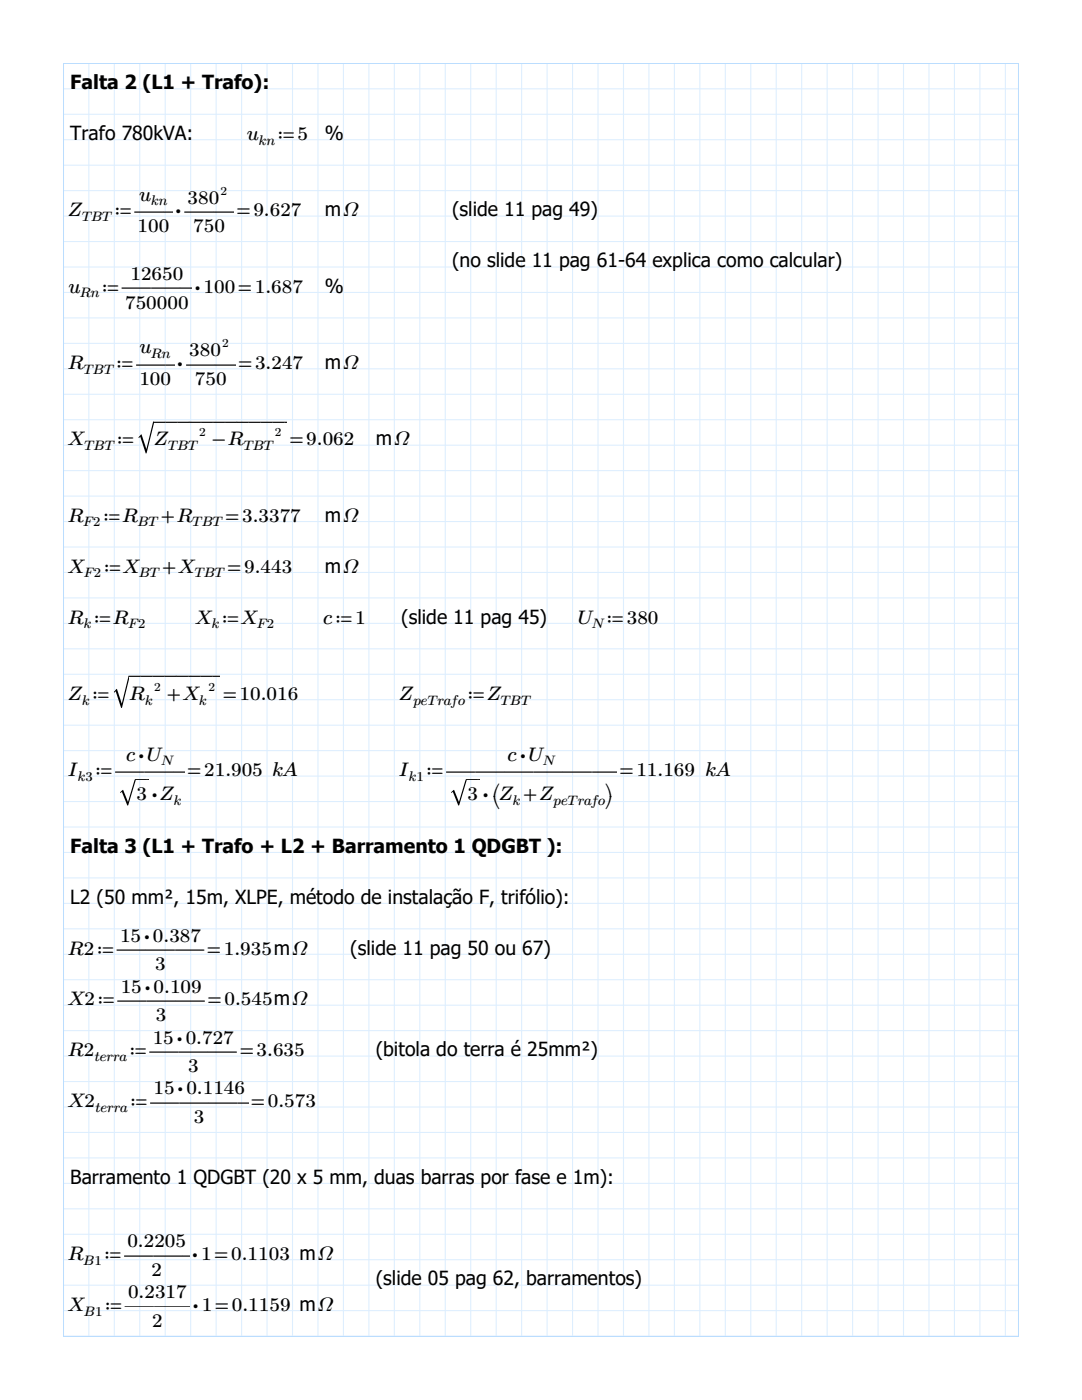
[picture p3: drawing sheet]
<svg xmlns="http://www.w3.org/2000/svg" width="216mm" height="279mm" viewBox="0 0 216 279" stroke-linecap="round" stroke-linejoin="round" font-family="sans-serif">
<g fill="none" stroke="#ddeefe" stroke-width=".21">
<path d="M12.6 17.7h190.7M17.7 12.6v254.2M22.8 12.6v254.2M27.9 12.6v254.2M33 12.6v254.2M38 12.6v254.2M43.1 12.6v254.2M48.2 12.6v254.2M53.3 12.6v254.2M58.4 12.6v254.2M63.4 12.6v254.2M68.5 12.6v254.2"/>
<path d="M73.6 12.6v254.2M78.7 12.6v254.2M83.8 12.6v254.2M88.8 12.6v254.2M93.9 12.6v254.2M99 12.6v254.2M104.1 12.6v254.2M109.2 12.6v254.2M114.2 12.6v254.2M119.3 12.6v254.2M124.4 12.6v254.2M129.5 12.6v254.2"/>
<path d="M134.6 12.6v254.2M139.6 12.6v254.2M144.7 12.6v254.2M149.8 12.6v254.2M154.9 12.6v254.2M160 12.6v254.2M165 12.6v254.2M170.1 12.6v254.2M175.2 12.6v254.2M180.3 12.6v254.2M185.4 12.6v254.2M190.4 12.6v254.2"/>
<path d="M195.5 12.6v254.2M200.6 12.6v254.2M12.6 22.8h190.7M12.6 27.9h190.7M12.6 33h190.7M12.6 38h190.7M12.6 43.1h190.7M12.6 48.2h190.7M12.6 53.3h190.7M12.6 58.4h190.7M12.6 68.5h190.7M12.6 73.6h190.7"/>
<path d="M12.6 78.7h190.7M12.6 63.4h190.7M12.6 83.8h190.7M12.6 93.9h190.7M12.6 99h190.7M12.6 88.8h190.7M12.6 104.1h190.7M12.6 109.2h190.7M12.6 119.3h190.7M12.6 114.2h190.7M12.6 124.4h190.7M12.6 129.5h190.7"/>
<path d="M12.6 134.6h190.7M12.6 139.6h190.7M12.6 144.7h190.7M12.6 149.8h190.7M12.6 154.9h190.7M12.6 160h190.7M12.6 170.1h190.7M12.6 175.2h190.7M12.6 165h190.7M12.6 180.3h190.7M12.6 185.4h190.7M12.6 195.5h190.7"/>
<path d="M12.6 190.4h190.7M12.6 200.6h190.7M12.6 205.7h190.7M12.6 210.8h190.7M12.6 215.8h190.7M12.6 220.9h190.7M12.6 226h190.7M12.6 231.1h190.7M12.6 236.2h190.7M12.6 246.3h190.7M12.6 251.4h190.7M12.6 256.5h190.7"/>
<path d="M12.6 241.2h190.7M12.6 261.6h190.7M12.6 266.6h190.7"/>
</g>
<path d="M12.7 12.7h190.5v254h-190.5z" fill="none" stroke="#bbddfe" stroke-width=".2"/>
<path d="M30.6 84.2h.1l-1.4 6.1-.2 .2-1.1-3.3-.3 .2-.1-.1 .6-.6 1 2.9zM25.6 135h.2l-1.4 6.1-.2 .2-1.1-3.3-.3 .2-.1-.1 .6-.6 1 2.9zM24 158l.6-.3 .9 2.4 1.4-4.5h.1l-1.4 5.1h-.2l-1.1-2.7-.3 .2zM90.1 158l.5-.3 1 2.4 1.3-4.5h.2l-1.5 5.1h-.2l-1-2.7-.3 .2z" fill="#000"/>
<g font-size="3.9">
<text x="14" y="17.8">Falta 2 (L1 + Trafo):</text>
<text x="14" y="27.9">Trafo 780kVA:</text>
<text x="49.3" y="27.9">u</text>
<text x="55.4" y="27.9">≔</text>
<text x="59.4" y="27.9">5</text>
<text x="64.8" y="27.9">%</text>
<text x="27.8" y="40">u</text>
<text x="37.4" y="40.6">380</text>
<text x="13.8" y="43.2">Z</text>
<text x="22.9" y="43.2">≔――</text>
<text x="27.5" y="46.3">100</text>
<text x="35" y="43.2">⋅――=9.627</text>
<text x="38.5" y="46.3">750</text>
<text x="64.8" y="43.2">m</text>
<text x="68.6" y="43.2">Ω</text>
<text x="90.2" y="43.2">(slide 11 pag 49)</text>
<text x="90.2" y="53.3">(no slide 11 pag 61-64 explica como calcular)</text>
<text x="13.8" y="58.4">u</text>
<text x="20.4" y="58.4">≔</text>
<text x="24.3" y="58.5">―――</text>
<text x="26" y="55.9">12650</text>
<text x="38.8" y="58.4">⋅100=1.687</text>
<text x="64.8" y="58.4">%</text>
<text x="25" y="61.6">750000</text>
<text x="27.9" y="70.5">u</text>
<text x="37.8" y="71.1">380</text>
<text x="13.8" y="73.7">R</text>
<text x="23.2" y="73.7">≔―</text>
<text x="27.8" y="76.8">100</text>
<text x="33" y="73.8">―</text>
<text x="35.3" y="73.7">⋅――=3.247</text>
<text x="38.9" y="76.8">750</text>
<text x="64.8" y="73.7">m</text>
<text x="68.6" y="73.7">Ω</text>
<text x="13.8" y="88.9">X</text>
<text x="23.4" y="88.9">≔</text>
<text x="30.6" y="87.5">‾</text>
<text x="30.9" y="88.9">Z</text>
<text x="33" y="87.5">‾‾‾‾‾‾‾‾‾</text>
<text x="42.3" y="88.9">-R</text>
<text x="54.4" y="87.5">‾‾</text>
<text x="57.7" y="88.9">=9.062</text>
<text x="75" y="88.9">m</text>
<text x="78.8" y="88.9">Ω</text>
<text x="13.8" y="104.1">R</text>
<text x="20.6" y="104.1">≔R</text>
<text x="32.1" y="104.1">+R</text>
<text x="44.9" y="104.1">=</text>
<text x="48.3" y="104.1">3.3377</text>
<text x="64.8" y="104.1">m</text>
<text x="68.6" y="104.1">Ω</text>
<text x="13.8" y="114.3">X</text>
<text x="20.8" y="114.3">≔X</text>
<text x="32.4" y="114.3">+X</text>
<text x="45.4" y="114.3">=</text>
<text x="48.7" y="114.3">9.443</text>
<text x="64.8" y="114.3">m</text>
<text x="68.6" y="114.3">Ω</text>
<text x="13.8" y="124.5">R</text>
<text x="18.8" y="124.5">≔R</text>
<text x="39.2" y="124.5">X</text>
<text x="44.3" y="124.5">≔</text>
<text x="48.3" y="124.5">X</text>
<text x="64.6" y="124.5">c≔1</text>
<text x="80.1" y="124.5">(slide 11 pag 45)</text>
<text x="115.4" y="124.5">U</text>
<text x="121.1" y="124.5">≔</text>
<text x="125.1" y="124.5">380</text>
<text x="13.8" y="139.7">Z</text>
<text x="18.5" y="139.7">≔</text>
<text x="25.7" y="138.3">‾</text>
<text x="26" y="139.7">R</text>
<text x="28.1" y="138.3">‾‾‾‾‾‾‾</text>
<text x="33.3" y="139.7">+X</text>
<text x="44.4" y="139.7">=10.016</text>
<text x="79.8" y="139.7">Z</text>
<text x="93.4" y="139.7">≔Z</text>
<text x="13.8" y="154.9">I</text>
<text x="19.1" y="154.9">≔</text>
<text x="23" y="155.1">―</text>
<text x="25.2" y="151.8">c⋅</text>
<text x="28.8" y="155.1">――21.905</text>
<text x="29.4" y="151.8">U</text>
<text x="37.4" y="154.9">=</text>
<text x="54.4" y="154.9">kA</text>
<text x="79.8" y="154.9">I</text>
<text x="85.1" y="154.9">≔</text>
<text x="89" y="155.1">―</text>
<text x="94.9" y="155.1">―――――=11.169</text>
<text x="101.4" y="151.8">c⋅</text>
<text x="105.5" y="151.8">U</text>
<text x="140.8" y="154.9">kA</text>
<text x="27" y="158.9">‾ ⋅</text>
<text x="27.2" y="159.8">3‾Z</text>
<text x="93" y="158.9">‾ ⋅</text>
<text x="93.3" y="159.8">3‾⎛⎝</text>
<text x="99.7" y="159.8">Z</text>
<text x="104.4" y="159.8">+Z</text>
<text x="120.8" y="159.3">⎞</text>
<text x="120.8" y="160.7">⎠</text>
<text x="14" y="170.2">Falta 3 (L1 + Trafo + L2 + Barramento 1 QDGBT ):</text>
<text x="14" y="180.3">L2 (50 mm², 15m, XLPE, método de instalação F, trifólio):</text>
<text x="13.8" y="190.5">R2</text>
<text x="19.4" y="190.5">≔</text>
<text x="23.3" y="190.6">―――=</text>
<text x="23.9" y="187.9">15</text>
<text x="28.7" y="187.9">⋅0.387</text>
<text x="44.7" y="190.5">1.935</text>
<text x="54.7" y="190.5">m</text>
<text x="58.5" y="190.5">Ω</text>
<text x="69.9" y="190.5">(slide 11 pag 50 ou 67)</text>
<text x="31" y="193.7">3</text>
<text x="13.8" y="200.7">X2≔</text>
<text x="23.4" y="200.8">―――=</text>
<text x="24.1" y="198.1">15</text>
<text x="28.8" y="198.1">⋅0.109</text>
<text x="31.1" y="203.8">3</text>
<text x="44.8" y="200.7">0.545</text>
<text x="54.7" y="200.7">m</text>
<text x="58.5" y="200.7">Ω</text>
<text x="30.5" y="208.3">15⋅0.727</text>
<text x="13.8" y="210.8">R2</text>
<text x="25.9" y="210.8">≔―――=3.635</text>
<text x="37.5" y="214">3</text>
<text x="75" y="210.8">(bitola do terra é 25mm²)</text>
<text x="13.8" y="221">X2</text>
<text x="26" y="221">≔――――</text>
<text x="30.6" y="218.4">15⋅0.1146</text>
<text x="50.1" y="221">=</text>
<text x="53.4" y="221">0.573</text>
<text x="38.7" y="224.1">3</text>
<text x="14" y="236.2">Barramento 1 QDGBT (20 x 5 mm, duas barras por fase e 1m):</text>
<text x="13.8" y="251.5">R</text>
<text x="20.8" y="251.5">≔―――=0.1103</text>
<text x="25.4" y="248.9">0.2205</text>
<text x="38.3" y="251.5">⋅1</text>
<text x="59.7" y="251.5">m</text>
<text x="63.5" y="251.5">Ω</text>
<text x="30.2" y="254.6">2</text>
<text x="75" y="256.5">(slide 05 pag 62, barramentos)</text>
<text x="13.8" y="261.6">X</text>
<text x="21" y="261.6">≔―――=0.1159</text>
<text x="25.6" y="259.1">0.2317</text>
<text x="38.4" y="261.6">⋅1</text>
<text x="59.7" y="261.6">m</text>
<text x="63.5" y="261.6">Ω</text>
<text x="30.4" y="264.8">2</text>
</g>
<g font-size="2.7">
<text x="51.6" y="28.9">kn</text>
<text x="30.2" y="41">kn</text>
<text x="16.4" y="44.1">TBT</text>
<text x="16.1" y="59.3">Rn</text>
<text x="30.2" y="71.5">Rn</text>
<text x="16.7" y="74.6">TBT</text>
<text x="16.9" y="89.8">TBT</text>
<text x="33.5" y="89.8">TBT</text>
<text x="48.6" y="89.8">TBT</text>
<text x="16.7" y="105.1">F2</text>
<text x="27.5" y="105.1">BT</text>
<text x="38.4" y="105.1">TBT</text>
<text x="16.9" y="115.2">F2</text>
<text x="27.8" y="115.2">BT</text>
<text x="38.9" y="115.2">TBT</text>
<text x="16.7" y="125.4">k</text>
<text x="25.7" y="125.4">F2</text>
<text x="42.3" y="125.4">k</text>
<text x="51.4" y="125.4">F2</text>
<text x="118.3" y="125.4">N</text>
<text x="16.4" y="140.6">k</text>
<text x="29" y="140.6">k</text>
<text x="39.8" y="140.6">k</text>
<text x="82.4" y="140.6">peTrafo</text>
<text x="99.9" y="140.6">TBT</text>
<text x="15.5" y="155.9">k3</text>
<text x="32.3" y="152.7">N</text>
<text x="81.5" y="155.9">k1</text>
<text x="108.5" y="152.7">N</text>
<text x="34.7" y="160.7">k</text>
<text x="102.3" y="160.7">k</text>
<text x="110.4" y="160.7">peTrafo</text>
<text x="18.8" y="211.7">terra</text>
<text x="19" y="221.9">terra</text>
<text x="16.7" y="252.4">B1</text>
<text x="16.9" y="262.5">B1</text>
</g>
<g font-size="2.5">
<text x="44" y="38.8">2</text>
<text x="44.4" y="69.3">2</text>
<text x="39.8" y="87.1">2</text>
<text x="54.9" y="87.1">2</text>
<text x="30.8" y="137.9">2</text>
<text x="41.6" y="137.9">2</text>
</g>
</svg>
